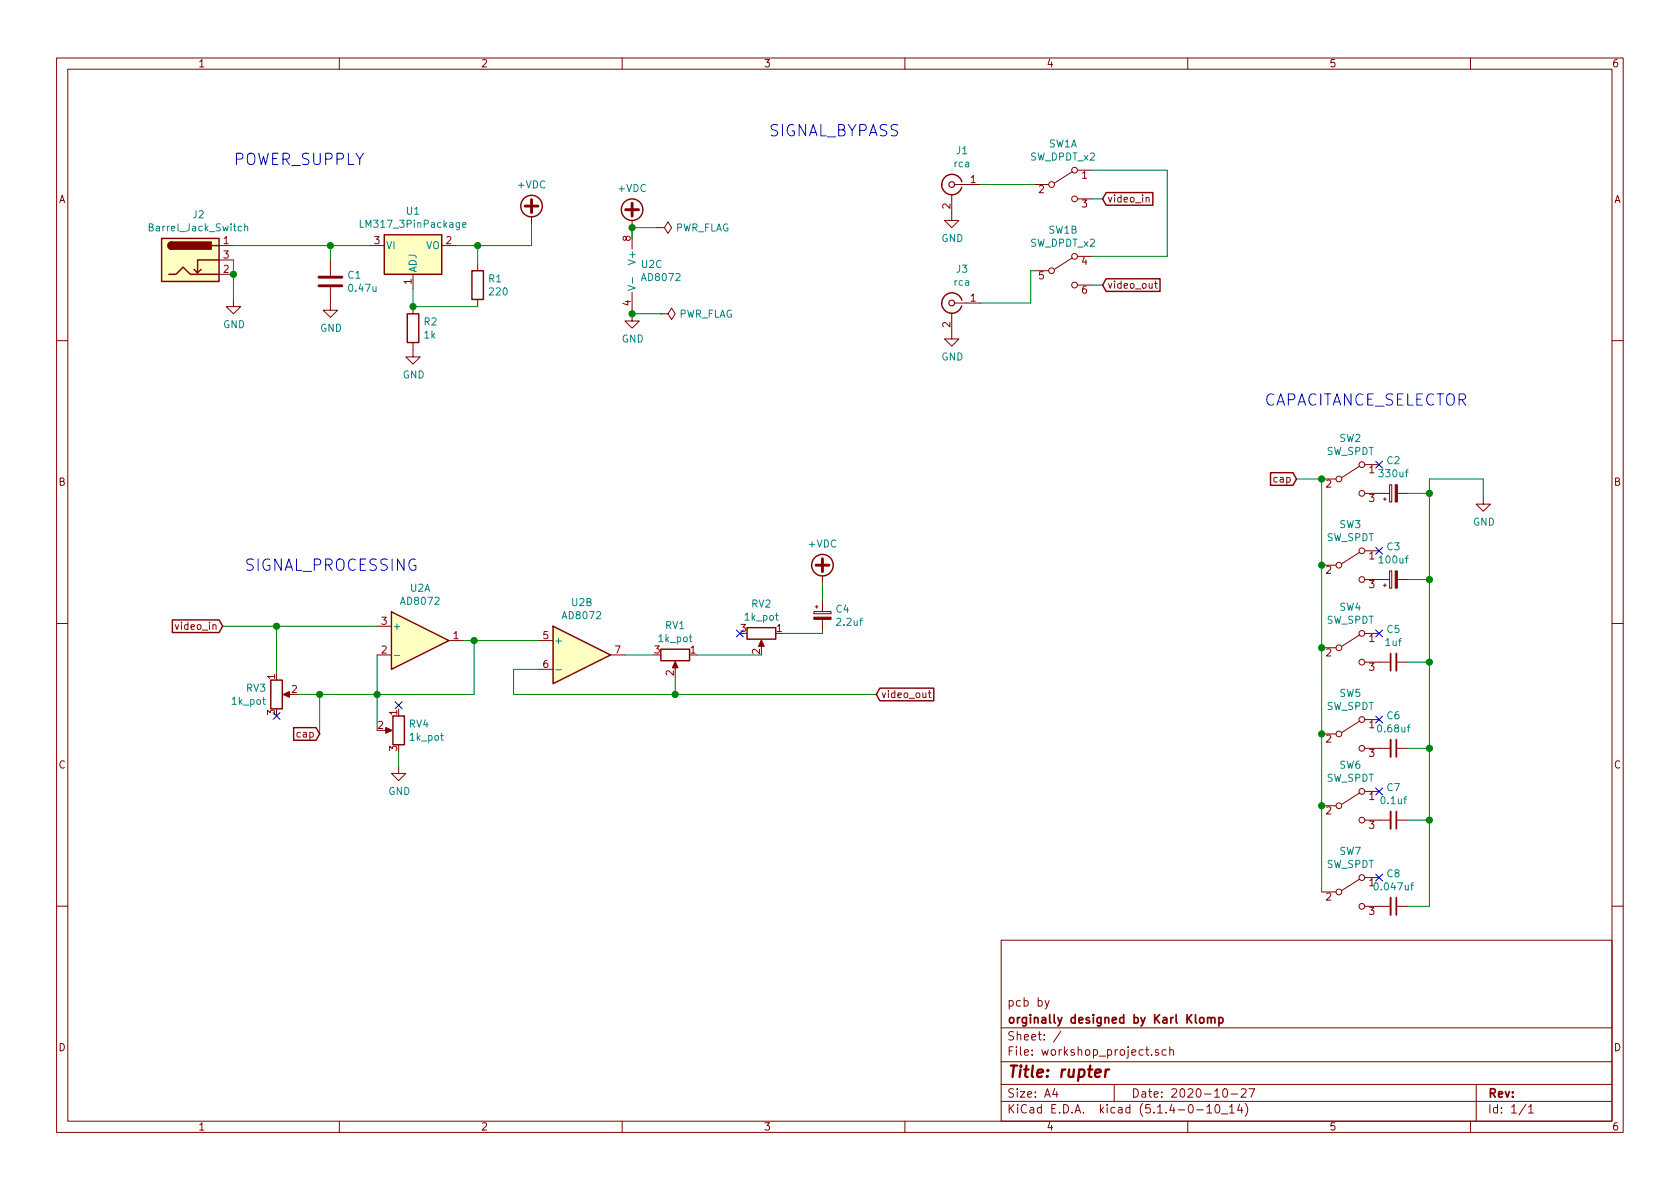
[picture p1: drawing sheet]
EESchema Schematic File Version 4
LIBS:workshop_project-cache
EELAYER 30 0
EELAYER END
$Descr A4 11693 8268
encoding utf-8
Sheet 1 1
Title "rupter"
Date "2020-10-27"
Rev ""
Comp "orginally designed by Karl Klomp"
Comment1 "pcb by"
Comment2 ""
Comment3 ""
Comment4 ""
$EndDescr
$Comp
L Connector:Conn_Coaxial J1
U 1 1
P 6625 1275
F 0 "J1" H 6553 1513 50  0000 C CNN
F 1 "rca" H 6553 1422 50  0000 C CNN
F 2 "lib_fp:rca_vertical" H 6625 1275 50  0001 C CNN
F 3 " ~" H 6625 1275 50  0001 C CNN
	1    6625 1275
	-1   0    0    -1  
$EndComp
$Comp
L Switch:SW_DPDT_x2 SW1
U 1 1
P 7400 1275
F 0 "SW1" H 7400 1560 50  0000 C CNN
F 1 "SW_DPDT_x2" H 7400 1469 50  0000 C CNN
F 2 "lib_fp:dpdt_mini_toggle_switch_tayda" H 7400 1275 50  0001 C CNN
F 3 "~" H 7400 1275 50  0001 C CNN
	1    7400 1275
	1    0    0    -1  
$EndComp
$Comp
L Switch:SW_DPDT_x2 SW1
U 2 1
P 7400 1875
F 0 "SW1" H 7400 2160 50  0000 C CNN
F 1 "SW_DPDT_x2" H 7400 2069 50  0000 C CNN
F 2 "lib_fp:dpdt_mini_toggle_switch_tayda" H 7400 1875 50  0001 C CNN
F 3 "~" H 7400 1875 50  0001 C CNN
	2    7400 1875
	1    0    0    -1  
$EndComp
$Comp
L Connector:Conn_Coaxial J3
U 1 1
P 6625 2100
F 0 "J3" H 6553 2338 50  0000 C CNN
F 1 "rca" H 6553 2247 50  0000 C CNN
F 2 "lib_fp:rca_vertical" H 6625 2100 50  0001 C CNN
F 3 " ~" H 6625 2100 50  0001 C CNN
	1    6625 2100
	-1   0    0    -1  
$EndComp
Wire Wire Line
	6825 1275 7200 1275
Wire Wire Line
	6825 2100 7175 2100
$Comp
L lib_sym:AD8072 U2
U 1 1
P 2925 4450
F 0 "U2" H 2925 4817 50  0000 C CNN
F 1 "AD8072" H 2925 4726 50  0000 C CNN
F 2 "Package_DIP:DIP-8_W7.62mm_LongPads" H 2925 4450 50  0001 C CNN
F 3 "http://www.ti.com/lit/ds/symlink/lm358.pdf" H 2925 4450 50  0001 C CNN
	1    2925 4450
	1    0    0    -1  
$EndComp
$Comp
L Connector:Barrel_Jack_Switch J2
U 1 1
P 1325 1800
F 0 "J2" H 1382 2117 50  0000 C CNN
F 1 "Barrel_Jack_Switch" H 1382 2026 50  0000 C CNN
F 2 "lib_fp:BarrelJack_Horizontal" H 1375 1760 50  0001 C CNN
F 3 "~" H 1375 1760 50  0001 C CNN
	1    1325 1800
	1    0    0    -1  
$EndComp
Wire Wire Line
	1625 1700 2300 1700
$Comp
L Device:R R1
U 1 1
P 3325 1975
F 0 "R1" H 3395 2021 50  0000 L CNN
F 1 "220" H 3395 1930 50  0000 L CNN
F 2 "Resistor_THT:R_Axial_DIN0204_L3.6mm_D1.6mm_P5.08mm_Horizontal" V 3255 1975 50  0001 C CNN
F 3 "~" H 3325 1975 50  0001 C CNN
	1    3325 1975
	1    0    0    -1  
$EndComp
Wire Wire Line
	3175 1700 3325 1700
Wire Wire Line
	3325 1700 3325 1825
Wire Wire Line
	2875 2000 2875 2125
Wire Wire Line
	2875 2125 3325 2125
$Comp
L Device:R R2
U 1 1
P 2875 2275
F 0 "R2" H 2945 2321 50  0000 L CNN
F 1 "1k" H 2945 2230 50  0000 L CNN
F 2 "Resistor_THT:R_Axial_DIN0204_L3.6mm_D1.6mm_P5.08mm_Horizontal" V 2805 2275 50  0001 C CNN
F 3 "~" H 2875 2275 50  0001 C CNN
	1    2875 2275
	1    0    0    -1  
$EndComp
Connection ~ 2875 2125
$Comp
L power:GND #PWR0101
U 1 1
P 2875 2425
F 0 "#PWR0101" H 2875 2175 50  0001 C CNN
F 1 "GND" H 2880 2252 50  0000 C CNN
F 2 "" H 2875 2425 50  0001 C CNN
F 3 "" H 2875 2425 50  0001 C CNN
	1    2875 2425
	1    0    0    -1  
$EndComp
$Comp
L Device:C C1
U 1 1
P 2300 1950
F 0 "C1" H 2415 1996 50  0000 L CNN
F 1 "0.47u" H 2415 1905 50  0000 L CNN
F 2 "Capacitor_THT:CP_Radial_D5.0mm_P2.50mm" H 2338 1800 50  0001 C CNN
F 3 "~" H 2300 1950 50  0001 C CNN
	1    2300 1950
	1    0    0    -1  
$EndComp
Wire Wire Line
	2300 1800 2300 1700
Connection ~ 2300 1700
Wire Wire Line
	2300 1700 2575 1700
$Comp
L power:GND #PWR0102
U 1 1
P 2300 2100
F 0 "#PWR0102" H 2300 1850 50  0001 C CNN
F 1 "GND" H 2305 1927 50  0000 C CNN
F 2 "" H 2300 2100 50  0001 C CNN
F 3 "" H 2300 2100 50  0001 C CNN
	1    2300 2100
	1    0    0    -1  
$EndComp
$Comp
L power:GND #PWR0103
U 1 1
P 1625 2075
F 0 "#PWR0103" H 1625 1825 50  0001 C CNN
F 1 "GND" H 1630 1902 50  0000 C CNN
F 2 "" H 1625 2075 50  0001 C CNN
F 3 "" H 1625 2075 50  0001 C CNN
	1    1625 2075
	1    0    0    -1  
$EndComp
Wire Wire Line
	1625 2075 1625 1900
Wire Wire Line
	1625 1900 1625 1800
Connection ~ 1625 1900
Wire Wire Line
	3700 1550 3700 1700
Wire Wire Line
	3700 1700 3325 1700
Connection ~ 3325 1700
$Comp
L lib_sym:AD8072 U2
U 3 1
P 4500 1875
F 0 "U2" H 4458 1921 50  0000 L CNN
F 1 "AD8072" H 4458 1830 50  0000 L CNN
F 2 "Package_DIP:DIP-8_W7.62mm_LongPads" H 4500 1875 50  0001 C CNN
F 3 "http://www.ti.com/lit/ds/symlink/lm358.pdf" H 4500 1875 50  0001 C CNN
	3    4500 1875
	1    0    0    -1  
$EndComp
$Comp
L power:GND #PWR0104
U 1 1
P 4400 2175
F 0 "#PWR0104" H 4400 1925 50  0001 C CNN
F 1 "GND" H 4405 2002 50  0000 C CNN
F 2 "" H 4400 2175 50  0001 C CNN
F 3 "" H 4400 2175 50  0001 C CNN
	1    4400 2175
	1    0    0    -1  
$EndComp
$Comp
L power:GND #PWR0105
U 1 1
P 6625 1475
F 0 "#PWR0105" H 6625 1225 50  0001 C CNN
F 1 "GND" H 6630 1302 50  0000 C CNN
F 2 "" H 6625 1475 50  0001 C CNN
F 3 "" H 6625 1475 50  0001 C CNN
	1    6625 1475
	1    0    0    -1  
$EndComp
Wire Wire Line
	7175 2100 7175 1875
Wire Wire Line
	7175 1875 7200 1875
$Comp
L power:GND #PWR0106
U 1 1
P 6625 2300
F 0 "#PWR0106" H 6625 2050 50  0001 C CNN
F 1 "GND" H 6630 2127 50  0000 C CNN
F 2 "" H 6625 2300 50  0001 C CNN
F 3 "" H 6625 2300 50  0001 C CNN
	1    6625 2300
	1    0    0    -1  
$EndComp
Text GLabel 1550 4350 0    50   Input ~ 0
video_in
NoConn ~ 1925 4975
Text GLabel 2225 5100 0    50   Input ~ 0
cap
Wire Wire Line
	1550 4350 1925 4350
$Comp
L Device:R_POT RV3
U 1 1
P 1925 4825
F 0 "RV3" H 1856 4871 50  0000 R CNN
F 1 "1k_pot" H 1856 4780 50  0000 R CNN
F 2 "lib_fp:pot_vertical_9mm" H 1925 4825 50  0001 C CNN
F 3 "~" H 1925 4825 50  0001 C CNN
	1    1925 4825
	1    0    0    -1  
$EndComp
Connection ~ 1925 4350
Wire Wire Line
	1925 4350 2625 4350
$Comp
L Device:R_POT RV4
U 1 1
P 2775 5075
F 0 "RV4" H 2706 5121 50  0000 R CNN
F 1 "1k_pot" H 2706 5030 50  0000 R CNN
F 2 "lib_fp:pot_vertical_9mm" H 2775 5075 50  0001 C CNN
F 3 "~" H 2775 5075 50  0001 C CNN
	1    2775 5075
	-1   0    0    -1  
$EndComp
NoConn ~ 2775 4900
$Comp
L power:GND #PWR0108
U 1 1
P 2775 5325
F 0 "#PWR0108" H 2775 5075 50  0001 C CNN
F 1 "GND" H 2780 5152 50  0000 C CNN
F 2 "" H 2775 5325 50  0001 C CNN
F 3 "" H 2775 5325 50  0001 C CNN
	1    2775 5325
	1    0    0    -1  
$EndComp
$Comp
L power:+VDC #PWR0110
U 1 1
P 3700 1550
F 0 "#PWR0110" H 3700 1450 50  0001 C CNN
F 1 "+VDC" H 3700 1825 50  0000 C CNN
F 2 "" H 3700 1550 50  0001 C CNN
F 3 "" H 3700 1550 50  0001 C CNN
	1    3700 1550
	1    0    0    -1  
$EndComp
$Comp
L power:+VDC #PWR0111
U 1 1
P 4400 1575
F 0 "#PWR0111" H 4400 1475 50  0001 C CNN
F 1 "+VDC" H 4400 1850 50  0000 C CNN
F 2 "" H 4400 1575 50  0001 C CNN
F 3 "" H 4400 1575 50  0001 C CNN
	1    4400 1575
	1    0    0    -1  
$EndComp
Text GLabel 7675 1375 2    50   Input ~ 0
video_in
Wire Wire Line
	7675 1375 7600 1375
Text GLabel 7675 1975 2    50   Input ~ 0
video_out
Wire Wire Line
	7675 1975 7600 1975
Wire Wire Line
	7600 1175 8125 1175
Wire Wire Line
	8125 1175 8125 1775
Wire Wire Line
	7600 1775 8125 1775
Text GLabel 9025 3325 0    50   Input ~ 0
cap
$Comp
L Device:CP_Small C2
U 1 1
P 9700 3425
F 0 "C2" V 9925 3425 50  0000 C CNN
F 1 "330uf" V 9834 3425 50  0000 C CNN
F 2 "Capacitor_THT:CP_Radial_D5.0mm_P2.50mm" H 9700 3425 50  0001 C CNN
F 3 "~" H 9700 3425 50  0001 C CNN
	1    9700 3425
	0    -1   -1   0   
$EndComp
$Comp
L Switch:SW_SPDT SW2
U 1 1
P 9400 3325
F 0 "SW2" H 9400 3610 50  0000 C CNN
F 1 "SW_SPDT" H 9400 3519 50  0000 C CNN
F 2 "lib_fp:spdt_slide_switch_small_tayda" H 9400 3325 50  0001 C CNN
F 3 "~" H 9400 3325 50  0001 C CNN
	1    9400 3325
	1    0    0    -1  
$EndComp
$Comp
L Switch:SW_SPDT SW3
U 1 1
P 9400 3925
F 0 "SW3" H 9400 4210 50  0000 C CNN
F 1 "SW_SPDT" H 9400 4119 50  0000 C CNN
F 2 "lib_fp:spdt_slide_switch_small_tayda" H 9400 3925 50  0001 C CNN
F 3 "~" H 9400 3925 50  0001 C CNN
	1    9400 3925
	1    0    0    -1  
$EndComp
$Comp
L Device:C_Small C5
U 1 1
P 9700 4600
F 0 "C5" V 9925 4600 50  0000 C CNN
F 1 "1uf" V 9834 4600 50  0000 C CNN
F 2 "Capacitor_THT:C_Disc_D4.7mm_W2.5mm_P5.00mm" H 9700 4600 50  0001 C CNN
F 3 "~" H 9700 4600 50  0001 C CNN
	1    9700 4600
	0    -1   -1   0   
$EndComp
$Comp
L Switch:SW_SPDT SW4
U 1 1
P 9400 4500
F 0 "SW4" H 9400 4785 50  0000 C CNN
F 1 "SW_SPDT" H 9400 4694 50  0000 C CNN
F 2 "lib_fp:spdt_slide_switch_small_tayda" H 9400 4500 50  0001 C CNN
F 3 "~" H 9400 4500 50  0001 C CNN
	1    9400 4500
	1    0    0    -1  
$EndComp
$Comp
L Device:C_Small C6
U 1 1
P 9700 5200
F 0 "C6" V 9471 5200 50  0000 C CNN
F 1 "0.68uf" V 9562 5200 50  0000 C CNN
F 2 "Capacitor_THT:C_Disc_D4.7mm_W2.5mm_P5.00mm" H 9700 5200 50  0001 C CNN
F 3 "~" H 9700 5200 50  0001 C CNN
	1    9700 5200
	0    1    1    0   
$EndComp
$Comp
L Switch:SW_SPDT SW5
U 1 1
P 9400 5100
F 0 "SW5" H 9400 5385 50  0000 C CNN
F 1 "SW_SPDT" H 9400 5294 50  0000 C CNN
F 2 "lib_fp:spdt_slide_switch_small_tayda" H 9400 5100 50  0001 C CNN
F 3 "~" H 9400 5100 50  0001 C CNN
	1    9400 5100
	1    0    0    -1  
$EndComp
$Comp
L Device:C_Small C7
U 1 1
P 9700 5700
F 0 "C7" V 9471 5700 50  0000 C CNN
F 1 "0.1uf" V 9562 5700 50  0000 C CNN
F 2 "Capacitor_THT:C_Disc_D4.7mm_W2.5mm_P5.00mm" H 9700 5700 50  0001 C CNN
F 3 "~" H 9700 5700 50  0001 C CNN
	1    9700 5700
	0    1    1    0   
$EndComp
$Comp
L Switch:SW_SPDT SW6
U 1 1
P 9400 5600
F 0 "SW6" H 9400 5885 50  0000 C CNN
F 1 "SW_SPDT" H 9400 5794 50  0000 C CNN
F 2 "lib_fp:spdt_slide_switch_small_tayda" H 9400 5600 50  0001 C CNN
F 3 "~" H 9400 5600 50  0001 C CNN
	1    9400 5600
	1    0    0    -1  
$EndComp
$Comp
L Device:C_Small C8
U 1 1
P 9700 6300
F 0 "C8" V 9471 6300 50  0000 C CNN
F 1 "0.047uf" V 9562 6300 50  0000 C CNN
F 2 "Capacitor_THT:C_Disc_D4.7mm_W2.5mm_P5.00mm" H 9700 6300 50  0001 C CNN
F 3 "~" H 9700 6300 50  0001 C CNN
	1    9700 6300
	0    1    1    0   
$EndComp
$Comp
L Switch:SW_SPDT SW7
U 1 1
P 9400 6200
F 0 "SW7" H 9400 6485 50  0000 C CNN
F 1 "SW_SPDT" H 9400 6394 50  0000 C CNN
F 2 "lib_fp:spdt_slide_switch_small_tayda" H 9400 6200 50  0001 C CNN
F 3 "~" H 9400 6200 50  0001 C CNN
	1    9400 6200
	1    0    0    -1  
$EndComp
Wire Wire Line
	9025 3325 9200 3325
Wire Wire Line
	9200 3325 9200 3925
Connection ~ 9200 3325
Connection ~ 9200 3925
Wire Wire Line
	9200 3925 9200 4500
Connection ~ 9200 4500
Wire Wire Line
	9200 4500 9200 5100
Connection ~ 9200 5100
Wire Wire Line
	9200 5100 9200 5600
Connection ~ 9200 5600
Wire Wire Line
	9200 5600 9200 6200
Wire Wire Line
	9800 6300 9950 6300
Wire Wire Line
	9950 6300 9950 5700
Wire Wire Line
	9800 3425 9950 3425
Connection ~ 9950 3425
Wire Wire Line
	9950 3425 9950 3325
Wire Wire Line
	9800 4025 9950 4025
Connection ~ 9950 4025
Wire Wire Line
	9950 4025 9950 3425
Wire Wire Line
	9800 4600 9950 4600
Connection ~ 9950 4600
Wire Wire Line
	9950 4600 9950 4025
Wire Wire Line
	9800 5200 9950 5200
Connection ~ 9950 5200
Wire Wire Line
	9950 5200 9950 4600
Wire Wire Line
	9800 5700 9950 5700
Connection ~ 9950 5700
Wire Wire Line
	9950 5700 9950 5200
NoConn ~ 9600 3225
NoConn ~ 9600 3825
NoConn ~ 9600 4400
NoConn ~ 9600 5000
NoConn ~ 9600 5500
NoConn ~ 9600 6100
Text Notes 1625 1150 0    79   ~ 0
POWER_SUPPLY
Text Notes 1700 3975 0    79   ~ 0
SIGNAL_PROCESSING
Text Notes 5350 950  0    79   ~ 0
SIGNAL_BYPASS
Text Notes 8800 2825 0    79   ~ 0
CAPACITANCE_SELECTOR
$Comp
L power:PWR_FLAG #FLG0101
U 1 1
P 4575 1575
F 0 "#FLG0101" H 4575 1650 50  0001 C CNN
F 1 "PWR_FLAG" V 4575 1703 50  0000 L CNN
F 2 "" H 4575 1575 50  0001 C CNN
F 3 "~" H 4575 1575 50  0001 C CNN
	1    4575 1575
	0    1    1    0   
$EndComp
Connection ~ 4400 1575
Wire Wire Line
	4400 1575 4400 1650
Wire Wire Line
	4400 1575 4575 1575
$Comp
L power:PWR_FLAG #FLG0102
U 1 1
P 4600 2175
F 0 "#FLG0102" H 4600 2250 50  0001 C CNN
F 1 "PWR_FLAG" V 4600 2303 50  0000 L CNN
F 2 "" H 4600 2175 50  0001 C CNN
F 3 "~" H 4600 2175 50  0001 C CNN
	1    4600 2175
	0    1    1    0   
$EndComp
Wire Wire Line
	4600 2175 4400 2175
Connection ~ 4400 2175
Wire Wire Line
	2225 4825 2225 5100
Wire Wire Line
	3300 4450 3225 4450
Connection ~ 3300 4450
Wire Wire Line
	4700 4825 3575 4825
Connection ~ 4700 4825
Wire Wire Line
	4700 4700 4700 4825
Wire Wire Line
	3575 4825 3575 4650
Wire Wire Line
	6100 4825 4700 4825
NoConn ~ 5150 4400
Wire Wire Line
	5725 4175 5725 4050
$Comp
L Device:CP_Small C4
U 1 1
P 5725 4275
F 0 "C4" H 5813 4321 50  0000 L CNN
F 1 "2.2uf" H 5813 4230 50  0000 L CNN
F 2 "Capacitor_THT:CP_Radial_D5.0mm_P2.50mm" H 5725 4275 50  0001 C CNN
F 3 "~" H 5725 4275 50  0001 C CNN
	1    5725 4275
	1    0    0    -1  
$EndComp
Text GLabel 6100 4825 2    50   Input ~ 0
video_out
Wire Wire Line
	3750 4650 3575 4650
$Comp
L power:+VDC #PWR0109
U 1 1
P 5725 4050
F 0 "#PWR0109" H 5725 3950 50  0001 C CNN
F 1 "+VDC" H 5725 4325 50  0000 C CNN
F 2 "" H 5725 4050 50  0001 C CNN
F 3 "" H 5725 4050 50  0001 C CNN
	1    5725 4050
	1    0    0    -1  
$EndComp
Wire Wire Line
	4850 4550 5300 4550
$Comp
L Device:R_POT RV2
U 1 1
P 5300 4400
F 0 "RV2" V 5093 4400 50  0000 C CNN
F 1 "1k_pot" V 5184 4400 50  0000 C CNN
F 2 "lib_fp:pot_vertical_9mm" H 5300 4400 50  0001 C CNN
F 3 "~" H 5300 4400 50  0001 C CNN
	1    5300 4400
	0    1    1    0   
$EndComp
Wire Wire Line
	4350 4550 4550 4550
$Comp
L Device:R_POT RV1
U 1 1
P 4700 4550
F 0 "RV1" V 4493 4550 50  0000 C CNN
F 1 "1k_pot" V 4584 4550 50  0000 C CNN
F 2 "lib_fp:pot_vertical_9mm" H 4700 4550 50  0001 C CNN
F 3 "~" H 4700 4550 50  0001 C CNN
	1    4700 4550
	0    1    1    0   
$EndComp
Wire Wire Line
	3750 4450 3300 4450
$Comp
L lib_sym:AD8072 U2
U 2 1
P 4050 4550
F 0 "U2" H 4050 4917 50  0000 C CNN
F 1 "AD8072" H 4050 4826 50  0000 C CNN
F 2 "Package_DIP:DIP-8_W7.62mm_LongPads" H 4050 4550 50  0001 C CNN
F 3 "http://www.ti.com/lit/ds/symlink/lm358.pdf" H 4050 4550 50  0001 C CNN
	2    4050 4550
	1    0    0    -1  
$EndComp
Wire Wire Line
	2625 4550 2625 4825
Wire Wire Line
	3300 4825 2625 4825
Wire Wire Line
	3300 4450 3300 4825
Connection ~ 2225 4825
Wire Wire Line
	2225 4825 2075 4825
Connection ~ 2625 4825
Wire Wire Line
	2625 4825 2225 4825
Wire Wire Line
	1925 4350 1925 4675
$Comp
L Device:CP_Small C3
U 1 1
P 9700 4025
F 0 "C3" V 9925 4025 50  0000 C CNN
F 1 "100uf" V 9834 4025 50  0000 C CNN
F 2 "Capacitor_THT:CP_Radial_D5.0mm_P2.50mm" H 9700 4025 50  0001 C CNN
F 3 "~" H 9700 4025 50  0001 C CNN
	1    9700 4025
	0    -1   -1   0   
$EndComp
$Comp
L power:GND #PWR0107
U 1 1
P 10325 3450
F 0 "#PWR0107" H 10325 3200 50  0001 C CNN
F 1 "GND" H 10330 3277 50  0000 C CNN
F 2 "" H 10325 3450 50  0001 C CNN
F 3 "" H 10325 3450 50  0001 C CNN
	1    10325 3450
	1    0    0    -1  
$EndComp
Wire Wire Line
	10325 3450 10325 3325
Wire Wire Line
	9950 3325 10325 3325
Wire Wire Line
	2625 4825 2625 5075
Wire Wire Line
	2775 5325 2775 5225
Wire Wire Line
	5450 4400 5725 4400
Wire Wire Line
	5725 4400 5725 4375
$Comp
L Regulator_Linear:LM317_3PinPackage U1
U 1 1
P 2875 1700
F 0 "U1" H 2875 1942 50  0000 C CNN
F 1 "LM317_3PinPackage" H 2875 1851 50  0000 C CNN
F 2 "Package_TO_SOT_THT:TO-92L_HandSolder" H 2875 1950 50  0001 C CIN
F 3 "http://www.ti.com/lit/ds/symlink/lm317.pdf" H 2875 1700 50  0001 C CNN
	1    2875 1700
	1    0    0    -1  
$EndComp
$EndSCHEMATC
